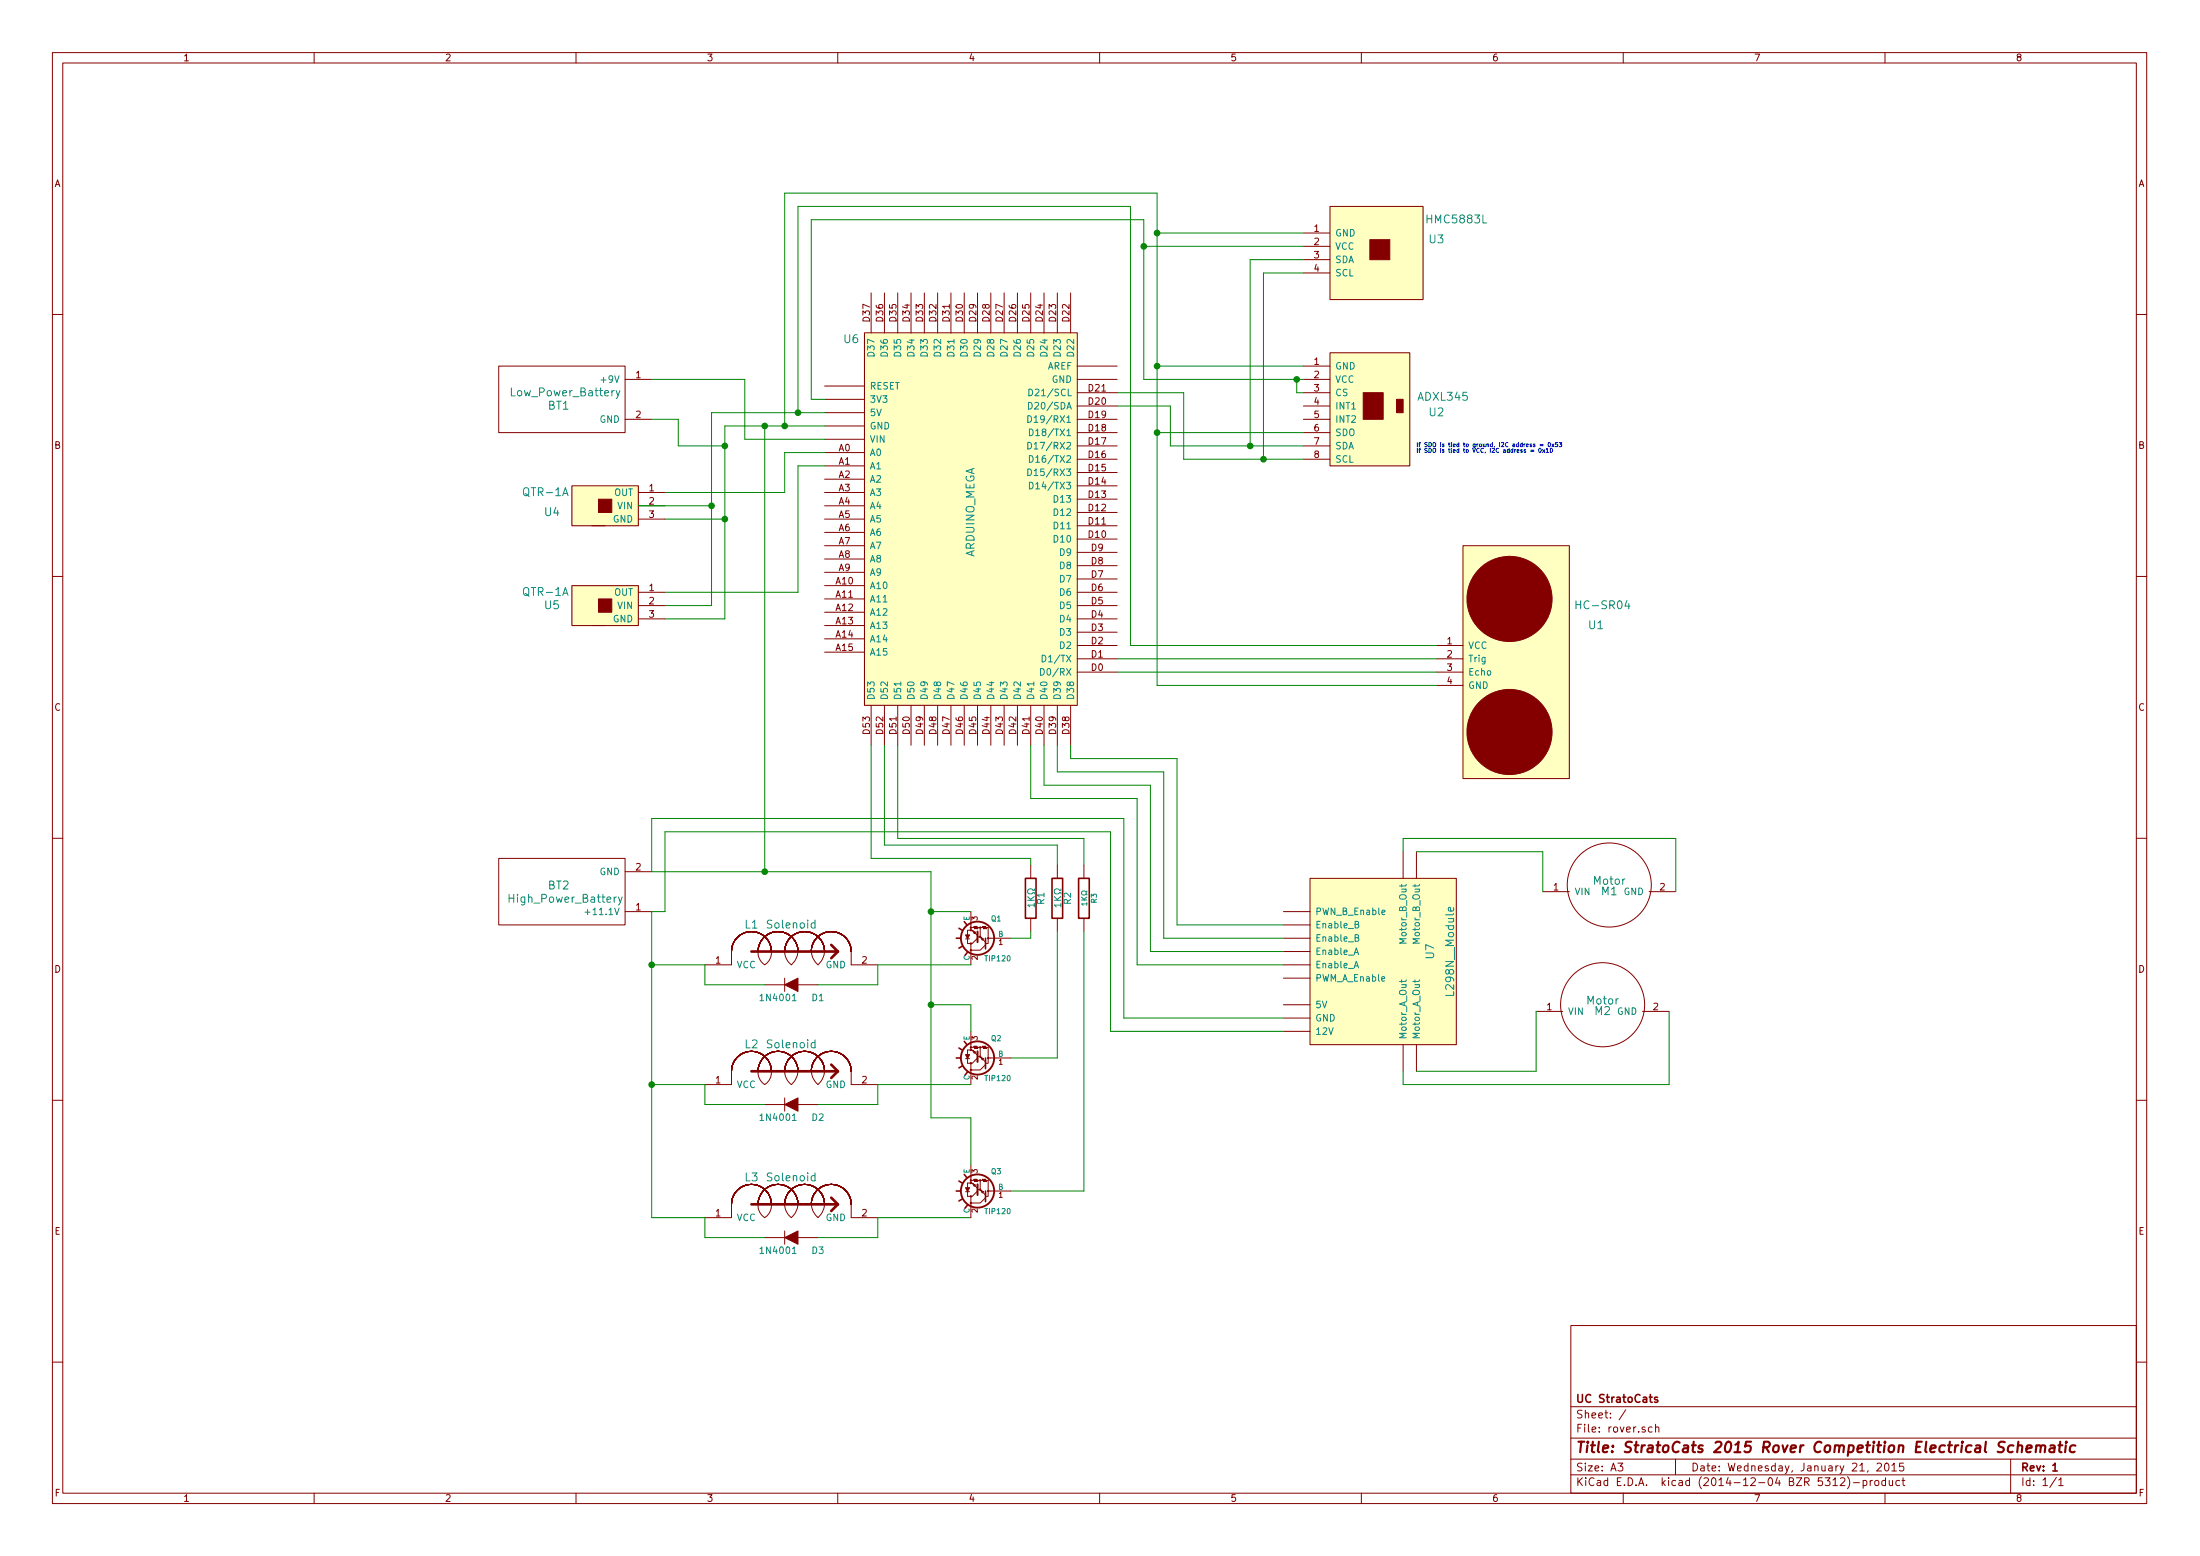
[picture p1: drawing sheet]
EESchema Schematic File Version 2
LIBS:power
LIBS:device
LIBS:transistors
LIBS:conn
LIBS:linear
LIBS:regul
LIBS:74xx
LIBS:cmos4000
LIBS:adc-dac
LIBS:memory
LIBS:xilinx
LIBS:special
LIBS:microcontrollers
LIBS:dsp
LIBS:microchip
LIBS:analog_switches
LIBS:motorola
LIBS:texas
LIBS:intel
LIBS:audio
LIBS:interface
LIBS:digital-audio
LIBS:philips
LIBS:display
LIBS:cypress
LIBS:siliconi
LIBS:opto
LIBS:atmel
LIBS:contrib
LIBS:valves
LIBS:arduino
LIBS:rover
LIBS:rover-cache
EELAYER 25 0
EELAYER END
$Descr A3 16535 11693
encoding utf-8
Sheet 1 1
Title "StratoCats 2015 Rover Competition Electrical Schematic"
Date "Wednesday, January 21, 2015"
Rev "1"
Comp "UC StratoCats"
Comment1 ""
Comment2 ""
Comment3 ""
Comment4 ""
$EndDescr
$Comp
L ARDUINO_MEGA U6
U 1 1
P 7300 3800
F 0 "U6" H 6400 5050 60  0000 C CNN
F 1 "ARDUINO_MEGA" V 7300 3750 60  0000 C CNN
F 2 "" H 7300 3800 60  0001 C CNN
F 3 "" H 7300 3800 60  0000 C CNN
	1    7300 3800
	1    0    0    -1  
$EndComp
$Comp
L ADXL345 U2
U 1 1
P 10000 3500
F 0 "U2" H 10800 3900 60  0000 C CNN
F 1 "ADXL345" H 10850 4050 60  0000 C TNN
F 2 "" H 10050 3400 60  0001 C CNN
F 3 "" H 10050 3400 60  0000 C CNN
	1    10000 3500
	1    0    0    -1  
$EndComp
$Comp
L HC-SR04 U1
U 1 1
P 11000 4100
F 0 "U1" V 11600 5100 60  0000 C CNN
F 1 "HC-SR04" V 11450 5150 60  0000 C CNN
F 2 "" H 11050 4050 60  0001 C CNN
F 3 "" H 11050 4050 60  0000 C CNN
	1    11000 4100
	0    1    1    0   
$EndComp
$Comp
L QTR-1A U4
U 1 1
P 4300 3950
F 0 "U4" H 4150 4050 60  0000 C CNN
F 1 "QTR-1A" H 4100 4200 60  0000 C CNN
F 2 "" H 4300 3950 60  0001 C CNN
F 3 "" H 4300 3950 60  0000 C CNN
	1    4300 3950
	1    0    0    -1  
$EndComp
$Comp
L QTR-1A U5
U 1 1
P 4300 4700
F 0 "U5" H 4150 4850 60  0000 C CNN
F 1 "QTR-1A" H 4100 4950 60  0000 C CNN
F 2 "" H 4300 4700 60  0001 C CNN
F 3 "" H 4300 4700 60  0000 C CNN
	1    4300 4700
	1    0    0    -1  
$EndComp
$Comp
L HMC5883L U3
U 1 1
P 10000 2250
F 0 "U3" H 10800 2700 60  0000 C CNN
F 1 "HMC5883L" H 10950 2850 60  0000 C CNN
F 2 "" H 10000 2250 60  0001 C CNN
F 3 "" H 10000 2250 60  0000 C CNN
	1    10000 2250
	1    0    0    -1  
$EndComp
Text Notes 10650 3400 0    31   ~ 0
If SDO is tied to ground, I2C address = 0x53\nIf SDO is tied to VCC, I2C address = 0x1D
$Comp
L Solenoid L1
U 1 1
P 5500 7150
F 0 "L1" H 5650 7350 60  0000 C CNN
F 1 "Solenoid" H 5950 7350 60  0000 C CNN
F 2 "" H 5500 7150 60  0000 C CNN
F 3 "" H 5500 7150 60  0000 C CNN
	1    5500 7150
	1    0    0    -1  
$EndComp
$Comp
L Solenoid L2
U 1 1
P 5500 8050
F 0 "L2" H 5650 8250 60  0000 C CNN
F 1 "Solenoid" H 5950 8250 60  0000 C CNN
F 2 "" H 5500 8050 60  0000 C CNN
F 3 "" H 5500 8050 60  0000 C CNN
	1    5500 8050
	1    0    0    -1  
$EndComp
$Comp
L R R2
U 1 1
P 7950 6750
F 0 "R2" V 8030 6750 50  0000 C CNN
F 1 "1KΩ" V 7957 6751 50  0000 C CNN
F 2 "" V 7880 6750 30  0000 C CNN
F 3 "" H 7950 6750 30  0000 C CNN
	1    7950 6750
	1    0    0    -1  
$EndComp
$Comp
L R R1
U 1 1
P 7750 6750
F 0 "R1" V 7830 6750 50  0000 C CNN
F 1 "1KΩ" V 7757 6751 50  0000 C CNN
F 2 "" V 7680 6750 30  0000 C CNN
F 3 "" H 7750 6750 30  0000 C CNN
	1    7750 6750
	1    0    0    -1  
$EndComp
$Comp
L DIODE D1
U 1 1
P 5950 7400
F 0 "D1" H 5750 7300 50  0000 C CNN
F 1 "1N4001" H 6050 7300 50  0000 C CNN
F 2 "" H 5950 7400 60  0000 C CNN
F 3 "" H 5950 7400 60  0000 C CNN
	1    5950 7400
	-1   0    0    -1  
$EndComp
$Comp
L DIODE D2
U 1 1
P 5950 8300
F 0 "D2" H 5750 8200 50  0000 C CNN
F 1 "1N4001" H 6050 8200 50  0000 C CNN
F 2 "" H 5950 8300 60  0000 C CNN
F 3 "" H 5950 8300 60  0000 C CNN
	1    5950 8300
	-1   0    0    -1  
$EndComp
$Comp
L TIP120 Q1
U 1 1
P 7400 7050
F 0 "Q1" H 7350 6900 40  0000 R CNN
F 1 "TIP120" H 7400 7200 40  0000 R CNN
F 2 "TO220" H 7280 7155 29  0001 C CNN
F 3 "" H 7400 7050 60  0000 C CNN
	1    7400 7050
	-1   0    0    1   
$EndComp
$Comp
L TIP120 Q2
U 1 1
P 7400 7950
F 0 "Q2" H 7350 7800 40  0000 R CNN
F 1 "TIP120" H 7400 8100 40  0000 R CNN
F 2 "TO220" H 7280 8055 29  0001 C CNN
F 3 "" H 7400 7950 60  0000 C CNN
	1    7400 7950
	-1   0    0    1   
$EndComp
$Comp
L Low_Power_Battery BT1
U 1 1
P 3750 3250
F 0 "BT1" H 4200 3450 60  0000 C CNN
F 1 "Low_Power_Battery" H 4250 3550 60  0000 C CNN
F 2 "" H 3750 3250 60  0000 C CNN
F 3 "" H 3750 3250 60  0000 C CNN
	1    3750 3250
	1    0    0    -1  
$EndComp
$Comp
L L298N__Module U7
U 1 1
P 9850 7850
F 0 "U7" H 10550 8750 60  0000 C CNN
F 1 "L298N__Module" H 10550 8900 60  0000 C CNN
F 2 "" H 9850 7850 60  0000 C CNN
F 3 "" H 9850 7850 60  0000 C CNN
	1    9850 7850
	0    1    -1   0   
$EndComp
$Comp
L Motor M1
U 1 1
P 12100 6700
F 0 "M1" H 12100 6700 60  0000 C CNN
F 1 "Motor" H 12100 6779 60  0000 C CNN
F 2 "" H 12100 6700 60  0000 C CNN
F 3 "" H 12100 6700 60  0000 C CNN
	1    12100 6700
	1    0    0    -1  
$EndComp
$Comp
L Motor M2
U 1 1
P 12050 7600
F 0 "M2" H 12050 7600 60  0000 C CNN
F 1 "Motor" H 12050 7679 60  0000 C CNN
F 2 "" H 12050 7600 60  0000 C CNN
F 3 "" H 12050 7600 60  0000 C CNN
	1    12050 7600
	1    0    0    -1  
$EndComp
$Comp
L High_Power_Battery BT2
U 1 1
P 3750 6450
F 0 "BT2" H 4200 6650 60  0000 C CNN
F 1 "High_Power_Battery" H 4250 6750 60  0000 C CNN
F 2 "" H 3750 6450 60  0000 C CNN
F 3 "" H 3750 6450 60  0000 C CNN
	1    3750 6450
	1    0    0    1   
$EndComp
$Comp
L Solenoid L3
U 1 1
P 5500 9050
F 0 "L3" H 5650 9250 60  0000 C CNN
F 1 "Solenoid" H 5950 9250 60  0000 C CNN
F 2 "" H 5500 9050 60  0000 C CNN
F 3 "" H 5500 9050 60  0000 C CNN
	1    5500 9050
	1    0    0    -1  
$EndComp
$Comp
L DIODE D3
U 1 1
P 5950 9300
F 0 "D3" H 5750 9200 50  0000 C CNN
F 1 "1N4001" H 6050 9200 50  0000 C CNN
F 2 "" H 5950 9300 60  0000 C CNN
F 3 "" H 5950 9300 60  0000 C CNN
	1    5950 9300
	-1   0    0    -1  
$EndComp
Connection ~ 5750 6550
Connection ~ 5750 3200
Wire Wire Line
	4900 6550 7000 6550
Wire Wire Line
	5750 3200 5750 6550
Connection ~ 4900 7250
Wire Wire Line
	4900 8150 5300 8150
Wire Wire Line
	4900 7250 5300 7250
Wire Wire Line
	4900 6850 4900 9150
Wire Wire Line
	8600 2850 9800 2850
Wire Wire Line
	9750 2850 9750 2950
Wire Wire Line
	9750 2950 9800 2950
Wire Wire Line
	8600 1650 6100 1650
Wire Wire Line
	6100 1650 6100 3000
Wire Wire Line
	6100 3000 6200 3000
Connection ~ 9750 2850
Wire Wire Line
	8400 4950 10800 4950
Wire Wire Line
	5350 3100 6200 3100
Wire Wire Line
	6000 3100 6000 1550
Wire Wire Line
	6000 1550 8500 1550
Wire Wire Line
	5000 3700 5900 3700
Wire Wire Line
	5900 3700 5900 3400
Wire Wire Line
	5900 3400 6200 3400
Wire Wire Line
	5000 4450 6000 4450
Wire Wire Line
	6000 4450 6000 3500
Wire Wire Line
	6000 3500 6200 3500
Wire Wire Line
	5450 4650 5000 4650
Wire Wire Line
	5450 3200 5450 4650
Wire Wire Line
	5450 3900 5000 3900
Wire Wire Line
	5450 3200 6200 3200
Connection ~ 5450 3900
Wire Wire Line
	5350 4550 5000 4550
Wire Wire Line
	5350 3100 5350 4550
Wire Wire Line
	5350 3800 4800 3800
Connection ~ 6000 3100
Connection ~ 5350 3800
Wire Wire Line
	5900 1450 8700 1450
Connection ~ 5900 3200
Wire Wire Line
	8700 1450 8700 5150
Wire Wire Line
	8600 1650 8600 2850
Connection ~ 8600 1850
Wire Wire Line
	9800 2750 8700 2750
Connection ~ 8700 2750
Wire Wire Line
	8500 1550 8500 4850
Wire Wire Line
	9400 1950 9400 3350
Wire Wire Line
	8800 3350 9800 3350
Wire Wire Line
	9500 2050 9500 3450
Wire Wire Line
	8900 3450 9800 3450
Wire Wire Line
	8900 3450 8900 2950
Wire Wire Line
	8900 2950 8400 2950
Connection ~ 9500 3450
Wire Wire Line
	8800 3350 8800 3050
Wire Wire Line
	8800 3050 8400 3050
Connection ~ 9400 3350
Wire Wire Line
	9800 3250 8700 3250
Connection ~ 8700 3250
Wire Wire Line
	8700 5150 10800 5150
Wire Wire Line
	8400 5050 10800 5050
Wire Wire Line
	8500 4850 10800 4850
Connection ~ 8700 1750
Wire Wire Line
	9500 2050 9800 2050
Wire Wire Line
	9400 1950 9800 1950
Wire Wire Line
	8600 1850 9800 1850
Wire Wire Line
	8700 1750 9800 1750
Wire Wire Line
	5900 3200 5900 1450
Wire Wire Line
	5300 7250 5300 7400
Wire Wire Line
	5300 7400 5750 7400
Wire Wire Line
	6150 7400 6600 7400
Wire Wire Line
	6600 7400 6600 7250
Wire Wire Line
	5300 8150 5300 8300
Wire Wire Line
	5300 8300 5750 8300
Wire Wire Line
	6150 8300 6600 8300
Wire Wire Line
	6600 8300 6600 8150
Wire Wire Line
	6600 7250 7300 7250
Wire Wire Line
	6600 8150 7300 8150
Wire Wire Line
	7300 7550 7300 7750
Wire Wire Line
	7000 7550 7300 7550
Wire Wire Line
	7000 6550 7000 8400
Wire Wire Line
	7000 6850 7300 6850
Connection ~ 7000 6850
Wire Wire Line
	4900 3150 5100 3150
Wire Wire Line
	5100 3150 5100 3350
Wire Wire Line
	5100 3350 5450 3350
Connection ~ 5450 3350
Wire Wire Line
	4900 2850 5600 2850
Wire Wire Line
	5600 2850 5600 3300
Wire Wire Line
	5600 3300 6200 3300
Wire Wire Line
	6550 6450 6550 5600
Wire Wire Line
	6650 5600 6650 6350
Wire Wire Line
	6650 6350 7950 6350
Wire Wire Line
	9650 6950 8850 6950
Wire Wire Line
	8850 6950 8850 5700
Wire Wire Line
	8850 5700 8050 5700
Wire Wire Line
	8050 5700 8050 5600
Wire Wire Line
	7950 5600 7950 5800
Wire Wire Line
	7950 5800 8750 5800
Wire Wire Line
	8750 5800 8750 7050
Wire Wire Line
	8750 7050 9650 7050
Wire Wire Line
	7850 5600 7850 5900
Wire Wire Line
	7850 5900 8650 5900
Wire Wire Line
	8650 5900 8650 7150
Wire Wire Line
	8650 7150 9650 7150
Wire Wire Line
	7750 5600 7750 6000
Wire Wire Line
	7750 6000 8550 6000
Wire Wire Line
	8550 6000 8550 7250
Wire Wire Line
	8550 7250 9650 7250
Wire Wire Line
	4900 6550 4900 6150
Wire Wire Line
	4900 6150 8450 6150
Wire Wire Line
	8450 6150 8450 7650
Wire Wire Line
	8450 7650 9650 7650
Wire Wire Line
	4900 6850 5000 6850
Wire Wire Line
	5000 6850 5000 6250
Wire Wire Line
	5000 6250 8350 6250
Wire Wire Line
	8350 6250 8350 7750
Wire Wire Line
	8350 7750 9650 7750
Wire Wire Line
	11600 6700 11600 6400
Wire Wire Line
	11600 6400 10650 6400
Wire Wire Line
	10550 6400 10550 6300
Wire Wire Line
	10550 6300 12600 6300
Wire Wire Line
	12600 6300 12600 6700
Wire Wire Line
	11550 7600 11550 8050
Wire Wire Line
	11550 8050 10650 8050
Wire Wire Line
	10550 8050 10550 8150
Wire Wire Line
	10550 8150 12550 8150
Wire Wire Line
	12550 8150 12550 7600
Wire Wire Line
	4900 9150 5300 9150
Wire Wire Line
	5300 9150 5300 9300
Wire Wire Line
	5300 9300 5750 9300
Wire Wire Line
	6150 9300 6600 9300
Wire Wire Line
	6600 9300 6600 9150
Wire Wire Line
	6600 9150 7300 9150
Wire Wire Line
	6550 6450 7750 6450
Wire Wire Line
	7750 6450 7750 6500
Wire Wire Line
	7600 7050 7750 7050
Wire Wire Line
	7750 7050 7750 7000
Wire Wire Line
	7950 6350 7950 6500
Wire Wire Line
	7600 7950 7950 7950
Wire Wire Line
	7950 7950 7950 7000
$Comp
L R R3
U 1 1
P 8150 6750
F 0 "R3" V 8230 6750 40  0000 C CNN
F 1 "1KΩ" V 8157 6751 40  0000 C CNN
F 2 "" V 8080 6750 30  0000 C CNN
F 3 "" H 8150 6750 30  0000 C CNN
	1    8150 6750
	1    0    0    -1  
$EndComp
Wire Wire Line
	8150 6500 8150 6300
Wire Wire Line
	8150 6300 6750 6300
Wire Wire Line
	6750 6300 6750 5600
$Comp
L TIP120 Q3
U 1 1
P 7400 8950
F 0 "Q3" H 7350 8800 40  0000 R CNN
F 1 "TIP120" H 7400 9100 40  0000 R CNN
F 2 "TO220" H 7280 9055 29  0001 C CNN
F 3 "" H 7400 8950 60  0000 C CNN
	1    7400 8950
	-1   0    0    1   
$EndComp
Wire Wire Line
	7300 8750 7300 8400
Wire Wire Line
	7300 8400 7000 8400
Connection ~ 7000 7550
Connection ~ 4900 8150
Wire Wire Line
	7600 8950 8150 8950
Wire Wire Line
	8150 8950 8150 7000
$EndSCHEMATC
